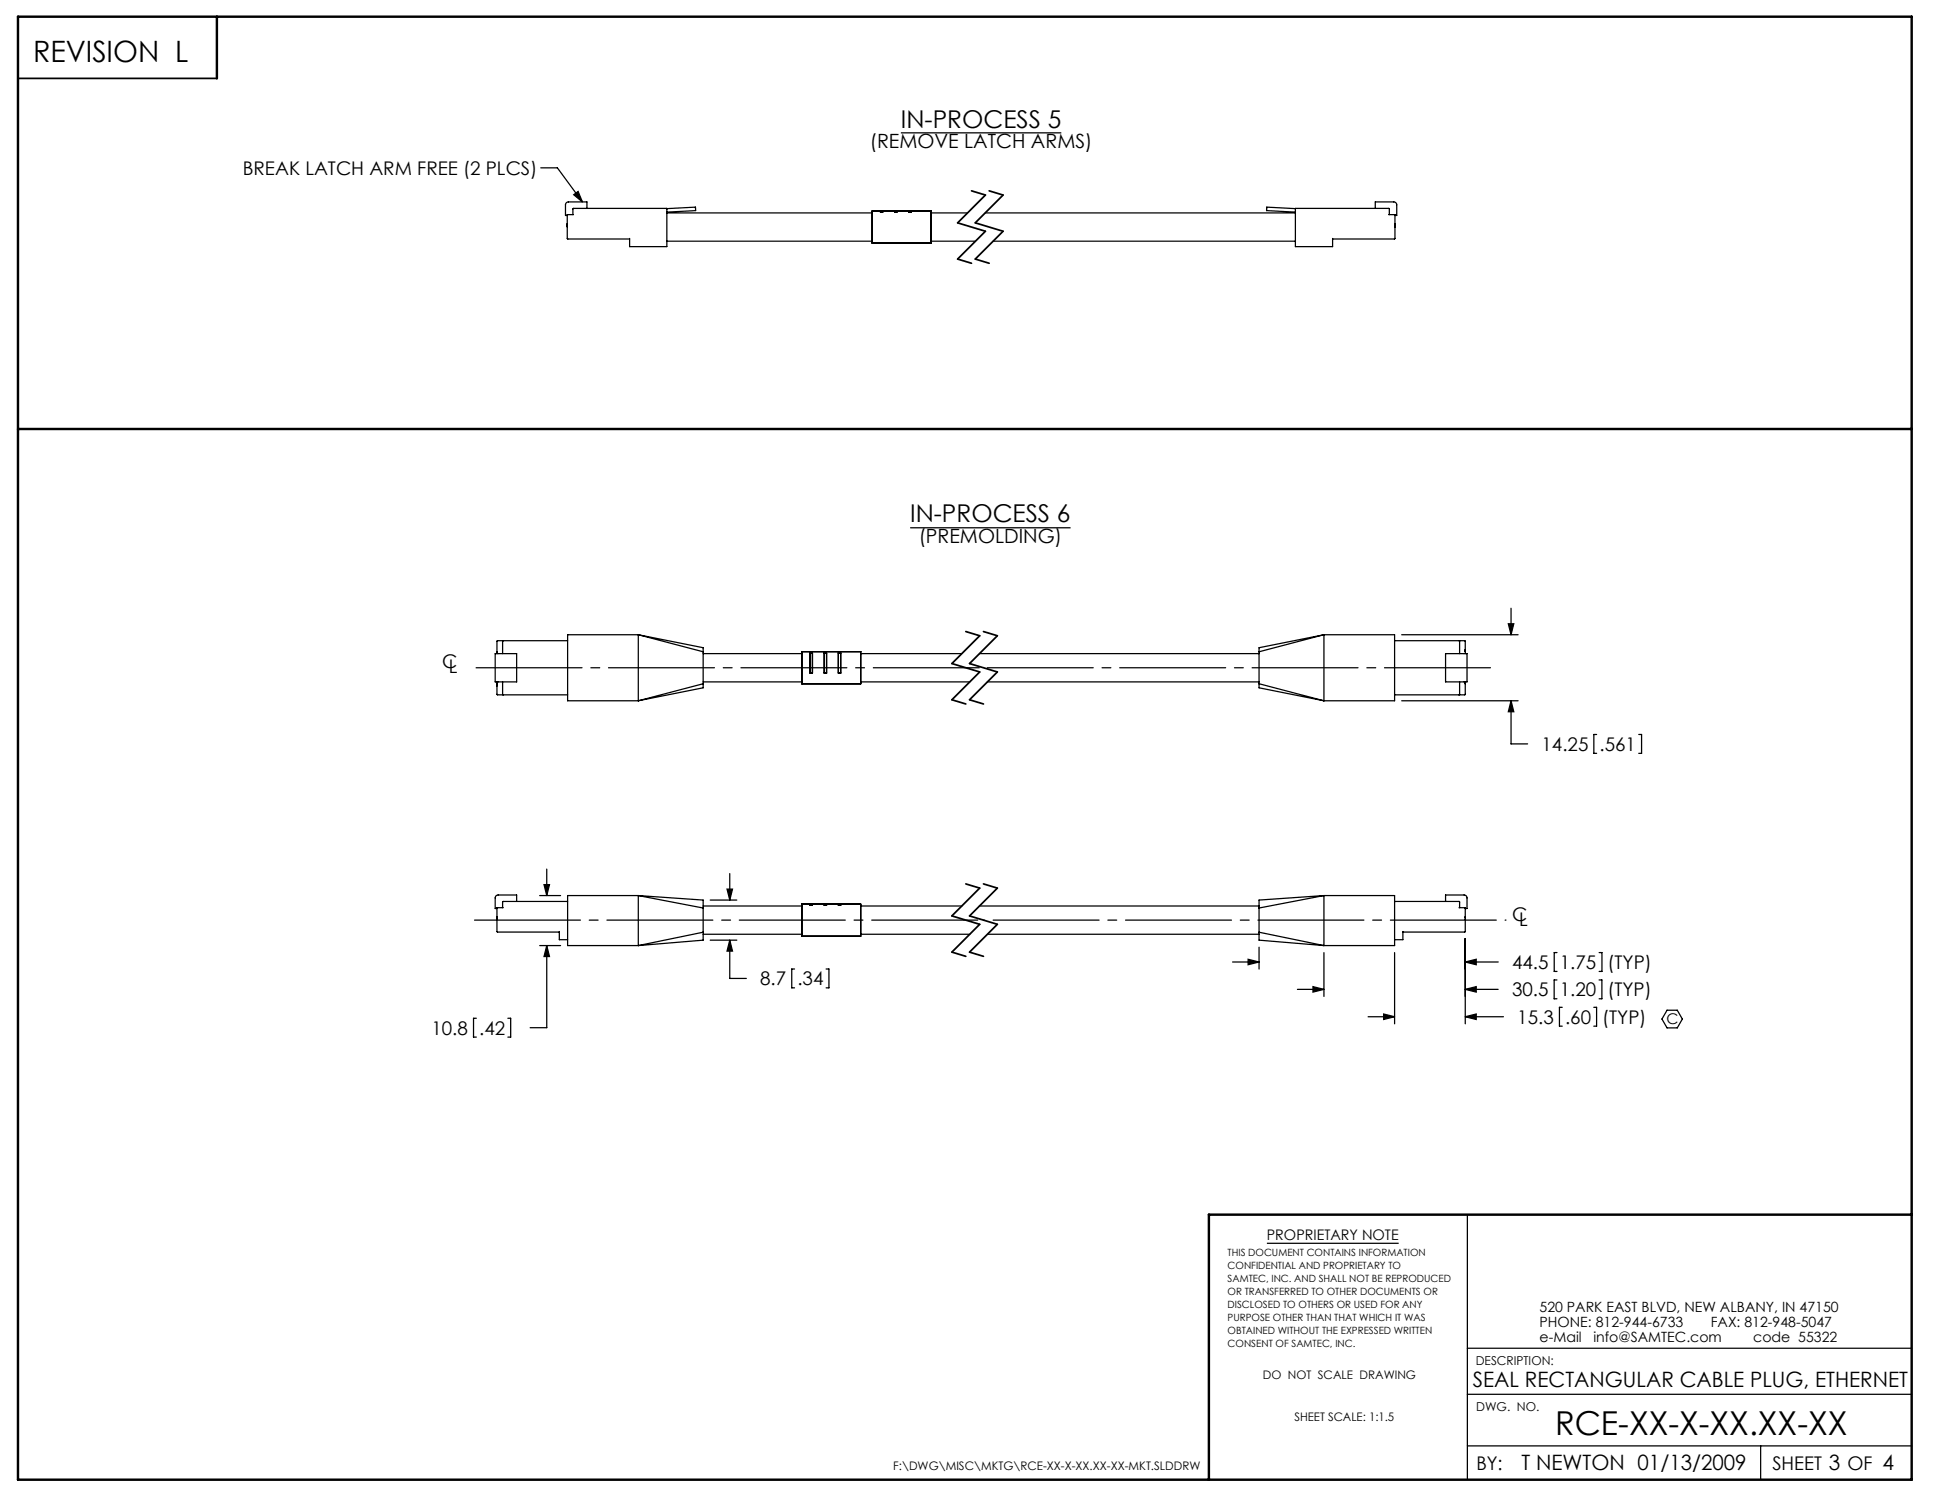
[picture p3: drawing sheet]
<svg xmlns="http://www.w3.org/2000/svg" width="279mm" height="216mm" viewBox="0 0 279 216" stroke-linecap="round" stroke-linejoin="round" font-family="sans-serif">
<g fill="none" stroke="#000" stroke-width=".18">
<path d="M129.6 19.1h23.1M77.8 24.1h2.4l3.6 4.9M81.6 32.4v.1M81.6 32.5v.1M81.6 32.2v.1M81.6 32.3v.1M81.6 32.6h.1M81.6 32.2h.1M81.6 32.4h.1M81.6 32.5h.1M81.6 32.3h.1M82.4 30.9v-.8l.1-.1h13.4v5.5h-5.3v-1.2"/>
<path d="M82.5 30.9h-.9l.1 3.5h8.9M82.5 28l.7-.5 .6 1.5zM84.4 30v-1h-2.6a.42 .42 0 0 0-.4 .5v1.5h.2M95.9 30l4.2-.2v.5l-4.2 .2M95.9 30.6h29.6M95.9 34.7h29.6M126.7 30.3h-1.2v4.7h8.4v-4.7h-2.8M126.7 30.5v-.2h.3v.2M126.7 30.5h.3M126.7 30.5h.1M127 30.3h1.7M127 30.5h.1"/>
<path d="M128.7 30.5v-.2h.3v.2M128.7 30.5h.3M128.7 30.5h.1M129 30.3h1.7M129 30.5h.1M130.7 30.5v-.2h.4v.2M130.7 30.5h.4M130.7 30.5h.1M131.1 30.5h.1M133.9 30.6h5.3M133.9 34.7h6.4M141.7 30.6h44.7"/>
<path d="M142.9 34.7h43.5M186.4 30l-4.1-.2-.1 .5 4.2 .2M197.9 30v-1h2.6a.42 .42 0 0 1 .5 .5v1.5h-.3M199.8 30.9h.9l-.1 3.5h-8.9M199.9 30.9v-.8l-.1-.1h-13.4v5.5h5.3v-1.2M200.7 32.2h.1M200.7 32.6h.1M130.9 75.9h23.1M71.2 94h3.1v4.1h-3.1zM71.5 98.5v.1M71.5 98.4v.1M71.5 98.6h.1"/>
<path d="M71.5 98.5h.1M71.5 98.4h.1M71.5 93.8h.1M71.5 98.1l.1 1.8h10.1M71.5 93.7v.1M72.3 98.1v1.8h.1M72.4 92.2h-.1v1.8M81.7 92.2h-10.1l-.1 1.8M91.8 91.3l9.4 1.9v.6M91.8 91.3h-10.1v9.5h10.1M91.8 91.3v9.5M91.8 91.3l9.4 2.5"/>
<path d="M101.2 93.8v4.5M101.2 98.3v.6l-9.4 1.9M101.2 94h14.2M101.2 98.1h14.2M101.2 98.3l-9.4 2.5M115.4 93.7h8.4v4.7h-8.4zM116.6 93.9h.3v2.9h-.3zM118.6 93.9h.3v2.9h-.3zM120.6 93.9h.4v2.9h-.4zM123.8 94h14.6M123.8 98.1h15.7M140.9 94h40.2"/>
<path d="M142.1 98.1h39M181.1 93.8v4.5M181.1 98.3v.6l9.4 1.9M181.1 98.3l9.4 2.5M190.5 91.3l-9.4 1.9v.6M190.5 91.3h10.1v9.5h-10.1M190.5 91.3v9.5M190.5 91.3l-9.4 2.5M200.6 92.2h10.1l.1 1.8M201.7 91.3h16.7M208 94h3.1v4.1h-3.1zM209.9 92.2h.1v1.8"/>
<path d="M210 98.1v1.8h-.1M210.8 98.1l-.1 1.8h-10.1M210.8 93.5h.1M210.8 98.3v.1M210.8 93.6h.1M210.8 93.7h.1M210.8 98.3h.1M210.8 93.5v.1M210.8 93.6v.1M217 89.7h.8l-.4 1.6zM217.4 87.5v3.8M201.7 100.8h16.7"/>
<path d="M217.4 100.8v6.2h2.4M217.4 100.8l.4 1.6h-.8zM229.7 105.6h-.4v2.8h.4M235.8 105.6h.4v2.8h-.4M71.5 132.1v.1M71.5 132.2v.1M71.5 132v.1M71.5 132.3h.1M71.5 132.1h.1M71.5 132.2h.1M71.5 132h.1M71.5 131.9v.1"/>
<path d="M72.4 130.6h-.9l.1 3.5h8.9M74.3 129.7v-1h-2.6a.42 .42 0 0 0-.5 .5v1.5h.3M77.6 136h3M77.6 128.8h3M78.3 127.2h.8l-.4 1.6zM78.7 136v11.8h-2.4M78.7 125v3.8M78.7 136l.4 1.6h-.8zM80.5 134v1.2h1.2M81.7 129.7h-9.3l-.1 .9M91.8 128.8l9.4 .7v1.1M91.8 128.8h-10.1v7.2h10.1"/>
<path d="M91.8 128.8l9.4 1.8M91.8 128.8v7.2M101.2 134.1v1.1l-9.4 .8M101.2 130.6v3.5M101.2 130.3h14.2M101.2 134.4h14.2M101.2 134.1l-9.4 1.9M102.2 129.5h3.8M102.2 135.2h3.8M104.6 127.9h.8l-.4 1.6zM105 135.2v5.5h2.4M105 125.7v3.8"/>
<path d="M105 135.2l.4 1.6h-.8zM114.3 139.4h-.4v2.7h.4M115.4 130h8.4v4.7h-8.4zM116.6 130v.2M116.6 130.2h.3M116.6 130.2h.1M116.9 130v.2M116.9 130.2h.1M118.6 130v.2M118.6 130.2h.3M118.6 130.2h.1M118.9 139.4h.4v2.7h-.4"/>
<path d="M118.9 130v.2M118.9 130.2h.1M120.6 130v.2M120.6 130.2h.4M120.6 130.2h.1M121 130v.2M121 130.2h.1M123.8 130.3h14.6M123.8 134.4h15.7M140.9 130.3h40.2M142.1 134.4h39M177.3 138.4h3.8"/>
<path d="M179.6 138l1.5 .4-1.5 .4zM181.1 134.1v1.1l9.4 .8M181.1 130.6v3.5M181.1 134.1l9.4 1.9M181.1 136.2v3.2M190.5 137v6.3M190.5 128.8l-9.4 .7v1.1M190.5 128.8h10.1v7.2h-10.1M190.5 128.8v7.2M190.5 128.8l-9.4 1.8M200.6 137v10.3M200.6 129.7h9.3l.1 .9"/>
<path d="M201.8 134v1.2h-1.2M208 129.7v-1h2.6a.42 .42 0 0 1 .5 .5v1.5h-.3M209.9 130.6h.9v3.5h-9M210.8 131.9h.1M210.8 135v12.3M210.8 138.4h4.8M210.8 138.4l1.6-.4v.8zM210.8 131.9v.4M224 137h-.4v2.7h.4M230.1 137h.4v2.7h-.4M68.5 146.5h-.4v2.7h.4M73.1 146.5h.4v2.7h-.4"/>
<path d="M186.7 142.3h3.8M188.9 141.9l1.6 .4-1.6 .4zM196.8 146.2h3.8M199.1 145.9l1.5 .3-1.5 .4zM210.8 146.2h5.5M210.8 142.3h4.7M210.8 146.2l1.6-.3v.7zM210.8 142.3l1.6-.4v.8zM224 141h-.4v2.7h.4M224.8 144.9h-.4v2.7h.4M229.3 144.9h.4v2.7h-.4M230.1 141h.4v2.7h-.4"/>
<path d="M239.8 145.3h1.5l.7 1.3-.7 1.2h-1.5l-.7-1.2zM182.3 178.8h18.9M211.1 174.7v38.1M211.1 193.9h63.9M211.1 208h63.9M211.1 200.6h63.9M253.3 208v4.8"/>
</g>
<path d="M2.6 11.3h28.6" fill="none" stroke="#000" stroke-width=".25"/>
<path d="M2.6 2.4h272.4v210.4h-272.4zM31.2 2.4v8.9M2.6 61.7h272.4M275 174.7h-101.1v38.1" fill="none" stroke="#000" stroke-width=".35"/>
<path d="M67.3 132.3h74.4" fill="none" stroke="#000" stroke-width=".18" stroke-dasharray="15.2 1.3 1.3 1.3" stroke-dashoffset="-1"/>
<path d="M141.5 132.3h75.2" fill="none" stroke="#000" stroke-width=".18" stroke-dasharray="15.2 1.3 1.3 1.3" stroke-dashoffset="-1.4"/>
<path d="M67.7 96h74" fill="none" stroke="#000" stroke-width=".18" stroke-dasharray="15.2 1.3 1.3 1.3" stroke-dashoffset="-.8"/>
<path d="M141.5 96h73.5" fill="none" stroke="#000" stroke-width=".18" stroke-dasharray="15.2 1.3 1.3 1.3" stroke-dashoffset="-.6"/>
<g fill="none" stroke="#000" stroke-width=".25" stroke-dasharray="6.3 1.3 1.3 1.3 1.3 1.3">
<path d="M137.8 32.1l4 1.2M137.8 37.3l2 .6M139.8 27.5l2 .6M140.3 32.1l4 1.2M140.3 37.3l2 .6M141.8 28.1l-4 4M141.8 33.3l-4 4M142.3 27.5l2 .6M144.3 28.1l-4 4M144.3 33.3l-4 4M137 95.4l4 1.3M139 90.8l2 .6"/>
<path d="M139.5 95.4l4 1.3M141 91.4l-4 4M141 96.7l-4 4M141.5 90.8l2 .6M143.5 91.4l-4 4M143.5 96.7l-4 4M137 100.7l2 .6M139.5 100.7l2 .6M137 131.7l4 1.3M137 137l2 .6M139 127.1l2 .6M139.5 131.7l4 1.3"/>
<path d="M139.5 137l2 .6M141 127.7l-4 4M141 133l-4 4M141.5 127.1l2 .6M143.5 127.7l-4 4M143.5 133l-4 4"/>
</g>
<g fill="#000">
<path d="M82.5 28l.7-.5 .6 1.5z"/>
<path d="M210.8 146.2l1.6-.3v.7zM199.1 145.9l1.5 .3-1.5 .4zM78.7 136l.4 1.6h-.8zM78.3 127.2h.8l-.4 1.6zM210.8 142.3l1.6-.4v.8zM188.9 141.9l1.6 .4-1.6 .4zM179.6 138l1.5 .4-1.5 .4zM210.8 138.4l1.6-.4v.8zM104.6 127.9h.8l-.4 1.6zM105 135.2l.4 1.6h-.8zM217.4 100.8l.4 1.6h-.8zM217 89.7h.8l-.4 1.6z"/>
</g>
<text font-size="4.7" x="223.7" y="206.3">RCE-XX-X-XX.XX-XX</text>
<text font-size="4.2" x="4.8" y="8.9">REVISION L</text>
<g font-size="3.5">
<text x="129.6" y="18.3">IN-PROCESS 5</text>
<text x="130.9" y="75.1">IN-PROCESS 6</text>
</g>
<g font-size="3">
<text x="211.9" y="199.5">SEAL RECTANGULAR CABLE PLUG, ETHERNET</text>
<text x="218.9" y="211.4">T NEWTON 01/13/2009</text>
</g>
<g font-size="2.8">
<text x="125.1" y="21.3">(REMOVE LATCH ARMS)</text>
<text x="132.2" y="78.1">(PREMOLDING)</text>
</g>
<g font-size="2.7">
<text x="34.9" y="25.2">BREAK LATCH ARM FREE (2 PLCS)</text>
<text x="63.6" y="96">C</text>
<text x="64.6" y="96.8">L</text>
<text x="221.8" y="108">14.25</text>
<text x="230.1" y="108">.561</text>
<text x="217.6" y="132.4">C</text>
<text x="218.6" y="133.2">L</text>
<text x="109.4" y="141.7">8.7</text>
<text x="114.7" y="141.7">.34</text>
<text x="217.5" y="143.3">30.5</text>
<text x="217.5" y="139.4">44.5</text>
<text x="224.4" y="143.3">1.20</text>
<text x="224.4" y="139.4">1.75</text>
<text x="231.3" y="143.3">(TYP)</text>
<text x="231.3" y="139.4">(TYP)</text>
<text x="62.1" y="148.8">10.8</text>
<text x="68.9" y="148.8">.42</text>
<text x="218.3" y="147.3">15.3</text>
<text x="225.2" y="147.3">.60</text>
<text x="230.5" y="147.3">(TYP)</text>
<text x="212.4" y="211.5">BY:</text>
<text x="255" y="211.4">SHEET 3 OF 4</text>
</g>
<g font-size="2.1">
<text x="239.8" y="147.3">C</text>
<text x="182.3" y="178.4">PROPRIETARY NOTE</text>
</g>
<g font-size="2">
<text x="221.5" y="188.7">520 PARK EAST BLVD, NEW ALBANY, IN 47150</text>
<text x="221.5" y="190.8">PHONE: 812-944-6733</text>
<text x="246.1" y="190.8">FAX: 812-948-5047</text>
<text x="221.5" y="193">e-Mail</text>
<text x="229.3" y="193">info@SAMTEC.com</text>
<text x="252.2" y="193">code 55322</text>
</g>
<g font-size="1.8">
<text x="212.3" y="196.4">DESCRIPTION:</text>
<text x="212.4" y="202.9">DWG. NO.</text>
</g>
<g font-size="1.7">
<text x="181.7" y="198.3">DO NOT SCALE DRAWING</text>
<text x="186.2" y="204.3">SHEET SCALE: 1:1.5</text>
<text x="128.5" y="211.5">F:\DWG\MISC\MKTG\RCE-XX-X-XX.XX-XX-MKT.SLDDRW</text>
</g>
<g font-size="1.4">
<text x="176.6" y="180.7">THIS DOCUMENT CONTAINS INFORMATION</text>
<text x="176.6" y="182.5">CONFIDENTIAL AND PROPRIETARY TO</text>
<text x="176.6" y="184.4">SAMTEC, INC. AND SHALL NOT BE REPRODUCED</text>
<text x="176.6" y="186.3">OR TRANSFERRED TO OTHER DOCUMENTS OR</text>
<text x="176.6" y="188.1">DISCLOSED TO OTHERS OR USED FOR ANY</text>
<text x="176.6" y="190">PURPOSE OTHER THAN THAT WHICH IT WAS</text>
<text x="176.6" y="191.9">OBTAINED WITHOUT THE EXPRESSED WRITTEN</text>
<text x="176.6" y="193.7">CONSENT OF SAMTEC, INC.</text>
</g>
</svg>
